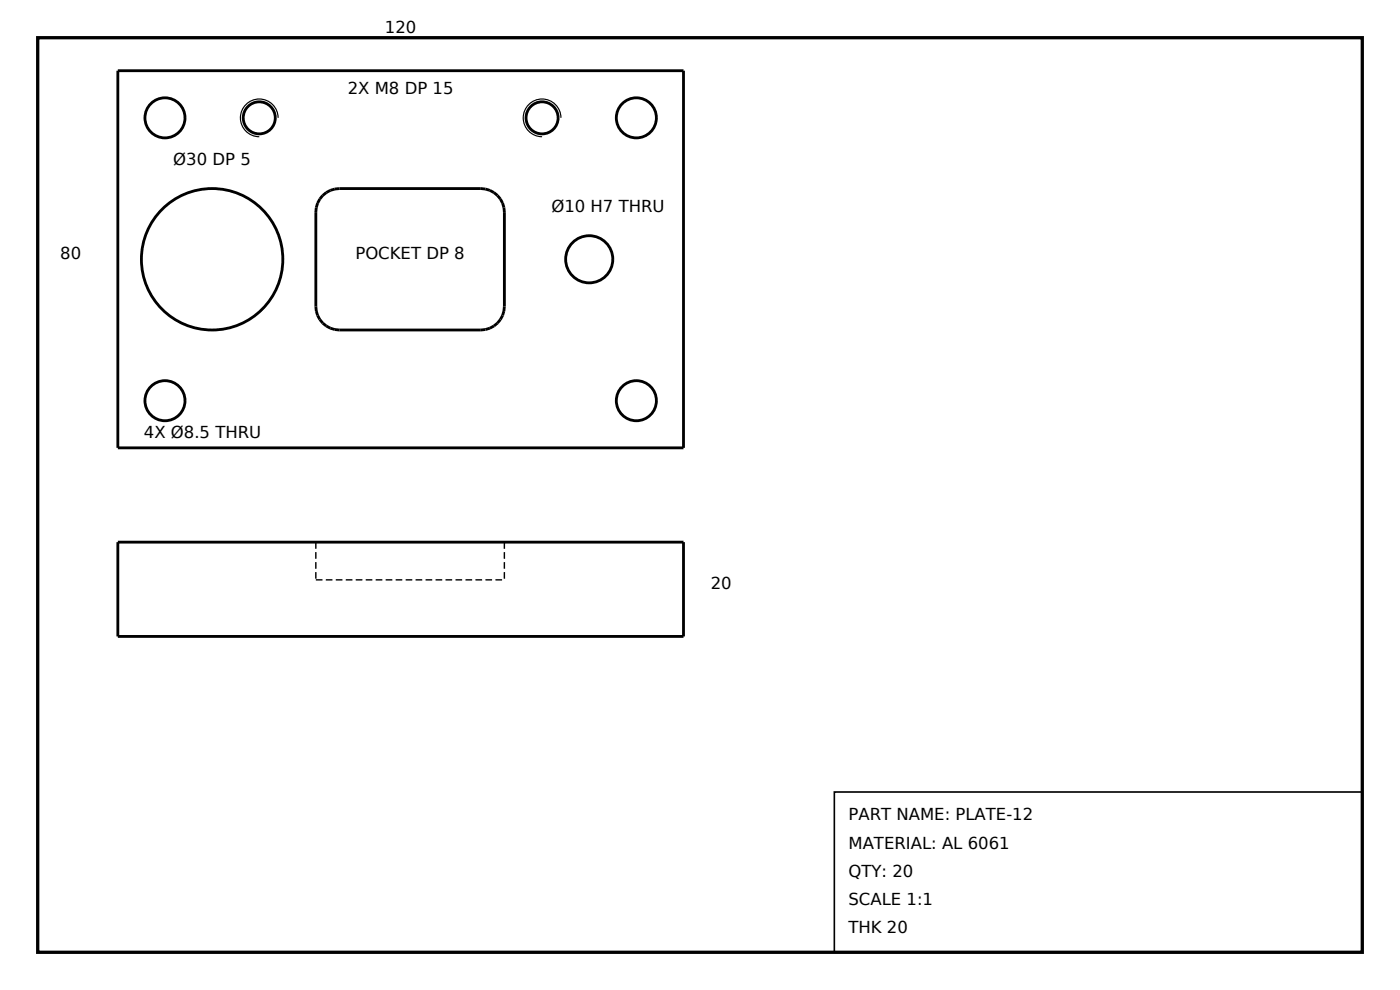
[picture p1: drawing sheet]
<svg xmlns="http://www.w3.org/2000/svg" width="297mm" height="210mm" viewBox="0 0 297 210" stroke-linecap="round" stroke-linejoin="round" font-family="sans-serif">
<path d="M8 8h281v194h-281z" fill="none" stroke="#000" stroke-width=".7" stroke-linecap="butt"/>
<g fill="none" stroke="#000" stroke-width=".6">
<path d="M25 15h120v80h-120zM68.5 41.5a5 5 0 0 1 3.5-1.5h30a5 5 0 0 1 5 5v20a5 5 0 0 1-5 5h-30a5 5 0 0 1-5-5v-20a5 5 0 0 1 1.5-3.5zM25 115h120v20h-120z"/>
<circle cx="35" cy="25" r="4.3"/>
<circle cx="55" cy="25" r="3.4"/>
<circle cx="115" cy="25" r="3.4"/>
<circle cx="135" cy="25" r="4.3"/>
<circle cx="45" cy="55" r="15"/>
<circle cx="125" cy="55" r="5"/>
<circle cx="35" cy="85" r="4.3"/>
<circle cx="135" cy="85" r="4.3"/>
</g>
<path d="M67 115v8M107 115v8M67 123h40" fill="none" stroke="#000" stroke-width=".3" stroke-dasharray="1.4 .7" stroke-linecap="butt"/>
<path d="M59 25a4 4 0 0 0-4-4 4 4 0 0 0-4 4 4 4 0 0 0 4 4M119 25a4 4 0 0 0-4-4 4 4 0 0 0-4 4 4 4 0 0 0 4 4" fill="none" stroke="#000" stroke-width=".25"/>
<path d="M177 168h112v34h-112z" fill="none" stroke="#000" stroke-width=".35"/>
<g font-size="3.5">
<text x="81.7" y="7">120</text>
<text x="73.8" y="20">2X M8 DP 15</text>
<text x="36.8" y="35">Ø30 DP 5</text>
<text x="117" y="45">Ø10 H7 THRU</text>
<text x="12.8" y="55">80</text>
<text x="75.4" y="55">POCKET DP 8</text>
<text x="30.5" y="93">4X Ø8.5 THRU</text>
<text x="150.8" y="125">20</text>
<text x="180" y="174">PART NAME: PLATE-12</text>
<text x="180" y="180">MATERIAL: AL 6061</text>
<text x="180" y="186">QTY: 20</text>
<text x="180" y="192">SCALE 1:1</text>
<text x="180" y="198">THK 20</text>
</g>
</svg>
